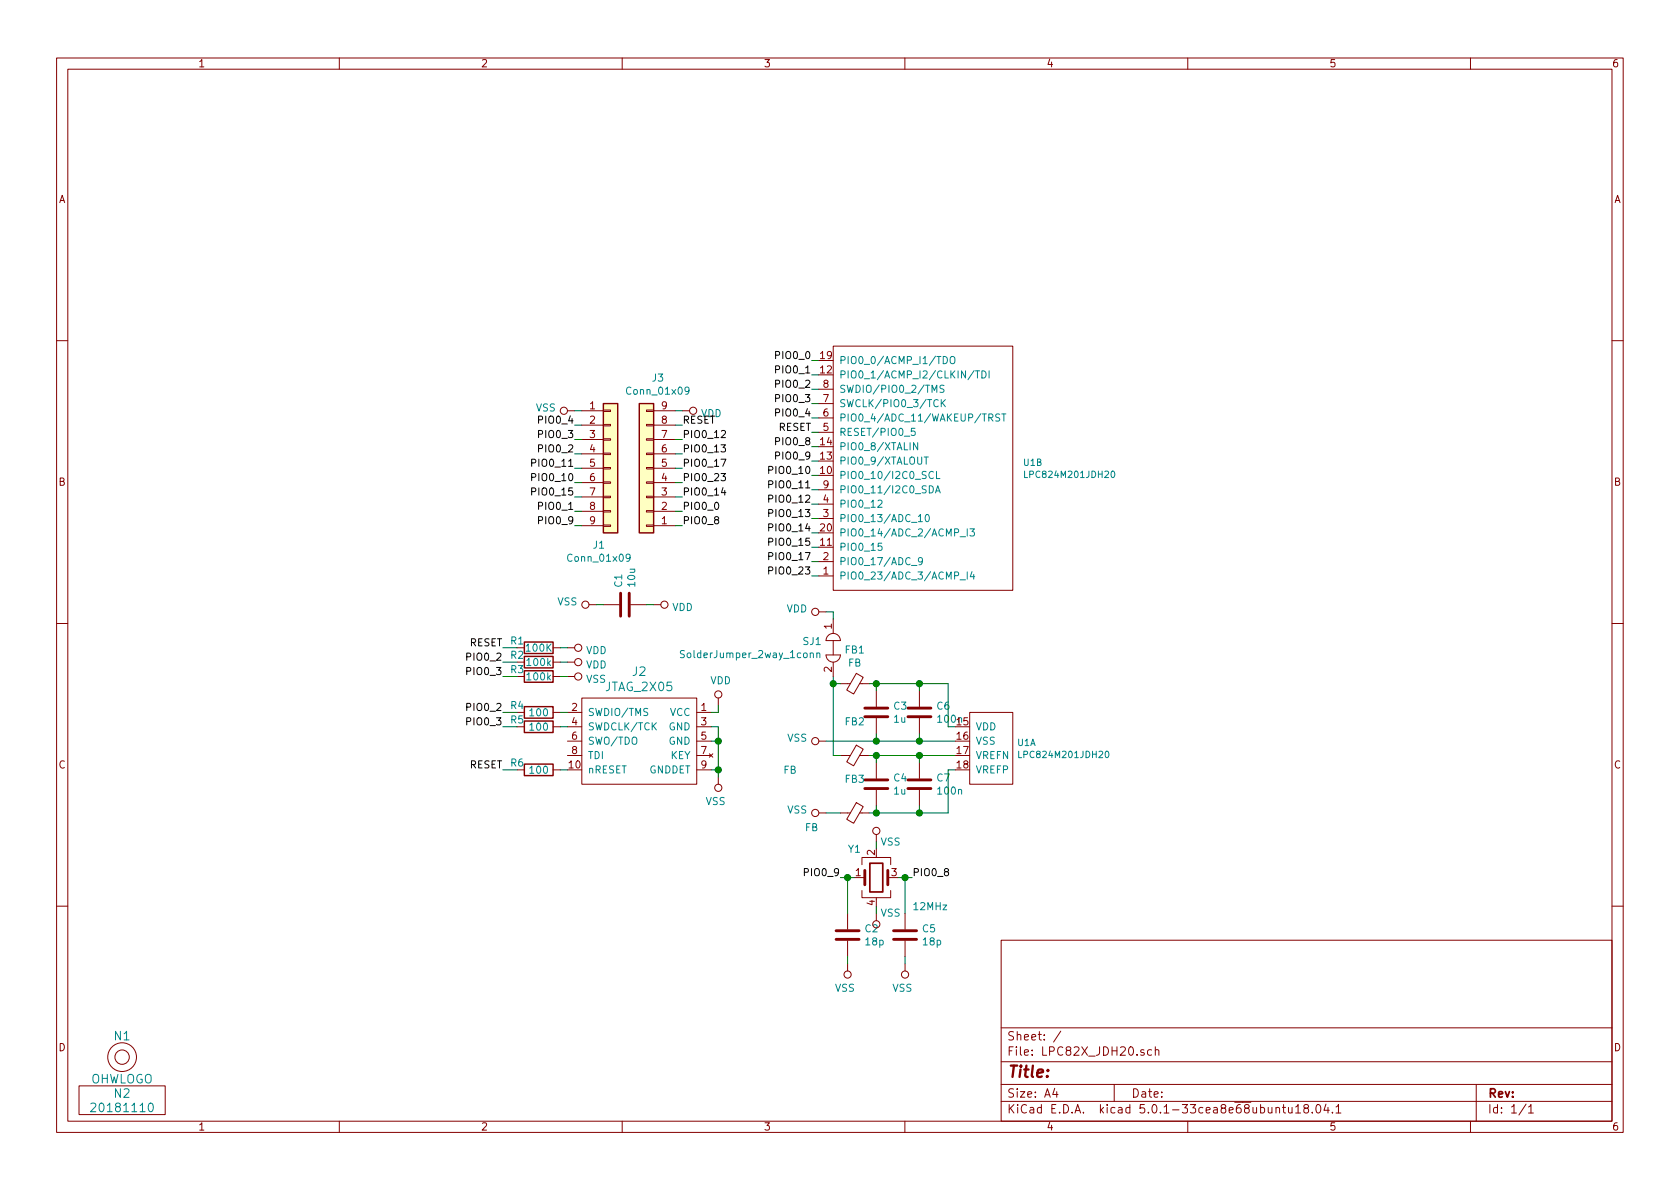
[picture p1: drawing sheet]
EESchema Schematic File Version 4
LIBS:LPC82X_JDH20-cache
EELAYER 26 0
EELAYER END
$Descr A4 11693 8268
encoding utf-8
Sheet 1 1
Title ""
Date ""
Rev ""
Comp ""
Comment1 ""
Comment2 ""
Comment3 ""
Comment4 ""
$EndDescr
$Comp
L SquantorLabels:VYYYYMMDD N2
U 1 1
P 850 7700
F 0 "N2" H 850 7800 60  0000 C CNN
F 1 "20181110" H 850 7700 60  0000 C CNN
F 2 "SquantorLabels:Label_version" H 850 7700 60  0001 C CNN
F 3 "" H 850 7700 60  0001 C CNN
	1    850  7700
	1    0    0    -1  
$EndComp
$Comp
L SquantorLabels:OHWLOGO N1
U 1 1
P 850 7350
F 0 "N1" H 850 7500 60  0000 C CNN
F 1 "OHWLOGO" H 850 7200 60  0000 C CNN
F 2 "Symbols:OSHW-Symbol_6.7x6mm_SilkScreen" H 850 7350 60  0001 C CNN
F 3 "" H 850 7350 60  0001 C CNN
	1    850  7350
	1    0    0    -1  
$EndComp
$Comp
L Device:C C7
U 1 1
P 6400 5450
F 0 "C7" H 6515 5496 50  0000 L CNN
F 1 "100n" H 6515 5405 50  0000 L CNN
F 2 "SquantorRcl:C_0402" H 6438 5300 50  0001 C CNN
F 3 "~" H 6400 5450 50  0001 C CNN
	1    6400 5450
	1    0    0    -1  
$EndComp
$Comp
L Device:C C4
U 1 1
P 6100 5450
F 0 "C4" H 6215 5496 50  0000 L CNN
F 1 "1u" H 6215 5405 50  0000 L CNN
F 2 "SquantorRcl:C_0603" H 6138 5300 50  0001 C CNN
F 3 "~" H 6100 5450 50  0001 C CNN
	1    6100 5450
	1    0    0    -1  
$EndComp
$Comp
L Device:Ferrite_Bead_Small FB2
U 1 1
P 5950 5250
F 0 "FB2" V 5713 5250 50  0000 C CNN
F 1 "FB" V 6050 4800 50  0000 C CNN
F 2 "SquantorRcl:C_0402" V 5880 5250 50  0001 C CNN
F 3 "~" H 5950 5250 50  0001 C CNN
	1    5950 5250
	0    1    1    0   
$EndComp
$Comp
L Device:Ferrite_Bead_Small FB3
U 1 1
P 5950 5650
F 0 "FB3" V 5713 5650 50  0000 C CNN
F 1 "FB" V 6050 5350 50  0000 C CNN
F 2 "SquantorRcl:C_0402" V 5880 5650 50  0001 C CNN
F 3 "~" H 5950 5650 50  0001 C CNN
	1    5950 5650
	0    1    1    0   
$EndComp
Wire Wire Line
	6050 5250 6100 5250
Wire Wire Line
	6650 5350 6600 5350
Wire Wire Line
	6600 5350 6600 5650
Wire Wire Line
	6600 5650 6400 5650
Wire Wire Line
	6100 5300 6100 5250
Connection ~ 6100 5250
Wire Wire Line
	6100 5250 6400 5250
Wire Wire Line
	6100 5600 6100 5650
Connection ~ 6100 5650
Wire Wire Line
	6100 5650 6050 5650
Wire Wire Line
	6400 5650 6400 5600
Connection ~ 6400 5650
Wire Wire Line
	6400 5650 6100 5650
Wire Wire Line
	6400 5300 6400 5250
Connection ~ 6400 5250
Wire Wire Line
	6400 5250 6650 5250
$Comp
L power:VSS #PWR0101
U 1 1
P 5750 5650
F 0 "#PWR0101" H 5750 5500 50  0001 C CNN
F 1 "VSS" V 5768 5778 50  0000 L CNN
F 2 "" H 5750 5650 50  0001 C CNN
F 3 "" H 5750 5650 50  0001 C CNN
	1    5750 5650
	0    -1   -1   0   
$EndComp
$Comp
L Device:C C6
U 1 1
P 6400 4950
F 0 "C6" H 6515 4996 50  0000 L CNN
F 1 "100n" H 6515 4905 50  0000 L CNN
F 2 "SquantorRcl:C_0402" H 6438 4800 50  0001 C CNN
F 3 "~" H 6400 4950 50  0001 C CNN
	1    6400 4950
	1    0    0    -1  
$EndComp
$Comp
L Device:C C3
U 1 1
P 6100 4950
F 0 "C3" H 6215 4996 50  0000 L CNN
F 1 "1u" H 6215 4905 50  0000 L CNN
F 2 "SquantorRcl:C_0603" H 6138 4800 50  0001 C CNN
F 3 "~" H 6100 4950 50  0001 C CNN
	1    6100 4950
	1    0    0    -1  
$EndComp
$Comp
L Device:Ferrite_Bead_Small FB1
U 1 1
P 5950 4750
F 0 "FB1" V 5713 4750 50  0000 C CNN
F 1 "FB" V 5804 4750 50  0000 C CNN
F 2 "SquantorRcl:C_0402" V 5880 4750 50  0001 C CNN
F 3 "~" H 5950 4750 50  0001 C CNN
	1    5950 4750
	0    1    1    0   
$EndComp
$Comp
L power:VSS #PWR0102
U 1 1
P 5750 5150
F 0 "#PWR0102" H 5750 5000 50  0001 C CNN
F 1 "VSS" V 5768 5278 50  0000 L CNN
F 2 "" H 5750 5150 50  0001 C CNN
F 3 "" H 5750 5150 50  0001 C CNN
	1    5750 5150
	0    -1   -1   0   
$EndComp
Wire Wire Line
	6650 5050 6600 5050
Wire Wire Line
	6600 5050 6600 4750
Wire Wire Line
	6600 4750 6400 4750
Wire Wire Line
	5850 4750 5800 4750
Wire Wire Line
	6100 4800 6100 4750
Connection ~ 6100 4750
Wire Wire Line
	6100 4750 6050 4750
Wire Wire Line
	6400 4800 6400 4750
Connection ~ 6400 4750
Wire Wire Line
	6400 4750 6100 4750
Wire Wire Line
	6650 5150 6400 5150
Wire Wire Line
	6100 5100 6100 5150
Connection ~ 6100 5150
Wire Wire Line
	6100 5150 5750 5150
Wire Wire Line
	6400 5100 6400 5150
Connection ~ 6400 5150
Wire Wire Line
	6400 5150 6100 5150
Wire Wire Line
	5850 5250 5800 5250
Wire Wire Line
	5850 5650 5750 5650
$Comp
L SquantorConnectors:JTAG_2X05 J2
U 1 1
P 4450 5150
F 0 "J2" H 4450 5637 60  0000 C CNN
F 1 "JTAG_2X05" H 4450 5531 60  0000 C CNN
F 2 "SquantorConnectors:Header-0127-2X05-H006" H 4450 5300 60  0001 C CNN
F 3 "" H 4450 5300 60  0001 C CNN
	1    4450 5150
	1    0    0    -1  
$EndComp
$Comp
L power:VSS #PWR0103
U 1 1
P 5000 5400
F 0 "#PWR0103" H 5000 5250 50  0001 C CNN
F 1 "VSS" H 5018 5573 50  0000 C CNN
F 2 "" H 5000 5400 50  0001 C CNN
F 3 "" H 5000 5400 50  0001 C CNN
	1    5000 5400
	-1   0    0    1   
$EndComp
$Comp
L power:VDD #PWR0104
U 1 1
P 5000 4900
F 0 "#PWR0104" H 5000 4750 50  0001 C CNN
F 1 "VDD" H 5017 5073 50  0000 C CNN
F 2 "" H 5000 4900 50  0001 C CNN
F 3 "" H 5000 4900 50  0001 C CNN
	1    5000 4900
	1    0    0    -1  
$EndComp
Wire Wire Line
	4950 5050 5000 5050
Wire Wire Line
	5000 5050 5000 5150
Wire Wire Line
	4950 5350 5000 5350
Connection ~ 5000 5350
Wire Wire Line
	5000 5350 5000 5400
Wire Wire Line
	4950 5150 5000 5150
Connection ~ 5000 5150
Wire Wire Line
	5000 5150 5000 5350
Wire Wire Line
	4950 4950 5000 4950
Wire Wire Line
	5000 4950 5000 4900
$Comp
L Device:R R4
U 1 1
P 3750 4950
F 0 "R4" V 3700 4800 50  0000 C CNN
F 1 "100" V 3750 4950 50  0000 C CNN
F 2 "SquantorRcl:R_0402_hand" V 3680 4950 50  0001 C CNN
F 3 "~" H 3750 4950 50  0001 C CNN
	1    3750 4950
	0    1    1    0   
$EndComp
$Comp
L Device:R R5
U 1 1
P 3750 5050
F 0 "R5" V 3700 4900 50  0000 C CNN
F 1 "100" V 3750 5050 50  0000 C CNN
F 2 "SquantorRcl:R_0402_hand" V 3680 5050 50  0001 C CNN
F 3 "~" H 3750 5050 50  0001 C CNN
	1    3750 5050
	0    1    1    0   
$EndComp
Wire Wire Line
	3950 4950 3900 4950
Wire Wire Line
	3900 5050 3950 5050
Wire Wire Line
	3600 5050 3500 5050
Wire Wire Line
	3600 4950 3500 4950
Text Label 3500 4950 2    50   ~ 0
PIO0_2
Text Label 3500 5050 2    50   ~ 0
PIO0_3
$Comp
L Device:R R6
U 1 1
P 3750 5350
F 0 "R6" V 3700 5200 50  0000 C CNN
F 1 "100" V 3750 5350 50  0000 C CNN
F 2 "SquantorRcl:R_0402_hand" V 3680 5350 50  0001 C CNN
F 3 "~" H 3750 5350 50  0001 C CNN
	1    3750 5350
	0    1    1    0   
$EndComp
Wire Wire Line
	3950 5350 3900 5350
Wire Wire Line
	3600 5350 3500 5350
Text Label 3500 5350 2    50   ~ 0
RESET
Text Label 5650 3000 2    50   ~ 0
RESET
Wire Wire Line
	5700 3000 5650 3000
Wire Wire Line
	5700 2800 5650 2800
Wire Wire Line
	5700 2700 5650 2700
Text Label 5650 3500 2    50   ~ 0
PIO0_12
Wire Wire Line
	5700 3500 5650 3500
Wire Wire Line
	5700 2500 5650 2500
Wire Wire Line
	5700 2600 5650 2600
Wire Wire Line
	5700 2900 5650 2900
Wire Wire Line
	5700 3100 5650 3100
Wire Wire Line
	5650 3200 5700 3200
Wire Wire Line
	5700 3300 5650 3300
Wire Wire Line
	5700 3400 5650 3400
Wire Wire Line
	5700 3600 5650 3600
Wire Wire Line
	5700 3700 5650 3700
Wire Wire Line
	5700 3800 5650 3800
Wire Wire Line
	5700 3900 5650 3900
Wire Wire Line
	5700 4000 5650 4000
Text Label 5650 2500 2    50   ~ 0
PIO0_0
Text Label 5650 2600 2    50   ~ 0
PIO0_1
Text Label 5650 2900 2    50   ~ 0
PIO0_4
Text Label 5650 2700 2    50   ~ 0
PIO0_2
Text Label 5650 2800 2    50   ~ 0
PIO0_3
Text Label 5650 3100 2    50   ~ 0
PIO0_8
Text Label 5650 3200 2    50   ~ 0
PIO0_9
Text Label 5650 3300 2    50   ~ 0
PIO0_10
Text Label 5650 3400 2    50   ~ 0
PIO0_11
Text Label 5650 3600 2    50   ~ 0
PIO0_13
Text Label 5650 3700 2    50   ~ 0
PIO0_14
Text Label 5650 3800 2    50   ~ 0
PIO0_15
Text Label 5650 3900 2    50   ~ 0
PIO0_17
Text Label 5650 4000 2    50   ~ 0
PIO0_23
$Comp
L Device:C C5
U 1 1
P 6300 6500
F 0 "C5" H 6415 6546 50  0000 L CNN
F 1 "18p" H 6415 6455 50  0000 L CNN
F 2 "SquantorRcl:C_0402" H 6338 6350 50  0001 C CNN
F 3 "~" H 6300 6500 50  0001 C CNN
	1    6300 6500
	1    0    0    -1  
$EndComp
$Comp
L Device:C C2
U 1 1
P 5900 6500
F 0 "C2" H 6015 6546 50  0000 L CNN
F 1 "18p" H 6015 6455 50  0000 L CNN
F 2 "SquantorRcl:C_0402" H 5938 6350 50  0001 C CNN
F 3 "~" H 5900 6500 50  0001 C CNN
	1    5900 6500
	1    0    0    -1  
$EndComp
$Comp
L power:VSS #PWR0105
U 1 1
P 5900 6700
F 0 "#PWR0105" H 5900 6550 50  0001 C CNN
F 1 "VSS" H 5918 6873 50  0000 C CNN
F 2 "" H 5900 6700 50  0001 C CNN
F 3 "" H 5900 6700 50  0001 C CNN
	1    5900 6700
	-1   0    0    1   
$EndComp
$Comp
L power:VSS #PWR0106
U 1 1
P 6300 6700
F 0 "#PWR0106" H 6300 6550 50  0001 C CNN
F 1 "VSS" H 6318 6873 50  0000 C CNN
F 2 "" H 6300 6700 50  0001 C CNN
F 3 "" H 6300 6700 50  0001 C CNN
	1    6300 6700
	-1   0    0    1   
$EndComp
Wire Wire Line
	5900 6650 5900 6700
Wire Wire Line
	6300 6650 6300 6700
Wire Wire Line
	5950 6100 5900 6100
Wire Wire Line
	5900 6100 5900 6350
Wire Wire Line
	6250 6100 6300 6100
Wire Wire Line
	6300 6100 6300 6350
Wire Wire Line
	5900 6100 5850 6100
Connection ~ 5900 6100
Wire Wire Line
	6300 6100 6350 6100
Connection ~ 6300 6100
$Comp
L power:VSS #PWR0107
U 1 1
P 6100 6350
F 0 "#PWR0107" H 6100 6200 50  0001 C CNN
F 1 "VSS" H 6000 6350 50  0000 C CNN
F 2 "" H 6100 6350 50  0001 C CNN
F 3 "" H 6100 6350 50  0001 C CNN
	1    6100 6350
	-1   0    0    1   
$EndComp
$Comp
L power:VSS #PWR0108
U 1 1
P 6100 5850
F 0 "#PWR0108" H 6100 5700 50  0001 C CNN
F 1 "VSS" H 6200 5850 50  0000 C CNN
F 2 "" H 6100 5850 50  0001 C CNN
F 3 "" H 6100 5850 50  0001 C CNN
	1    6100 5850
	1    0    0    -1  
$EndComp
Wire Wire Line
	6100 5900 6100 5850
Wire Wire Line
	6100 6350 6100 6300
$Comp
L Device:R R3
U 1 1
P 3750 4700
F 0 "R3" V 3700 4550 50  0000 C CNN
F 1 "100k" V 3750 4700 50  0000 C CNN
F 2 "SquantorRcl:R_0402_hand" V 3680 4700 50  0001 C CNN
F 3 "~" H 3750 4700 50  0001 C CNN
	1    3750 4700
	0    1    1    0   
$EndComp
$Comp
L Device:R R2
U 1 1
P 3750 4600
F 0 "R2" V 3700 4450 50  0000 C CNN
F 1 "100k" V 3750 4600 50  0000 C CNN
F 2 "SquantorRcl:R_0402_hand" V 3680 4600 50  0001 C CNN
F 3 "~" H 3750 4600 50  0001 C CNN
	1    3750 4600
	0    1    1    0   
$EndComp
$Comp
L power:VSS #PWR0109
U 1 1
P 3950 4700
F 0 "#PWR0109" H 3950 4550 50  0001 C CNN
F 1 "VSS" V 3967 4828 50  0000 L CNN
F 2 "" H 3950 4700 50  0001 C CNN
F 3 "" H 3950 4700 50  0001 C CNN
	1    3950 4700
	0    1    1    0   
$EndComp
$Comp
L power:VDD #PWR0110
U 1 1
P 3950 4600
F 0 "#PWR0110" H 3950 4450 50  0001 C CNN
F 1 "VDD" V 3967 4728 50  0000 L CNN
F 2 "" H 3950 4600 50  0001 C CNN
F 3 "" H 3950 4600 50  0001 C CNN
	1    3950 4600
	0    1    1    0   
$EndComp
Wire Wire Line
	3950 4700 3900 4700
Wire Wire Line
	3900 4600 3950 4600
Text Label 3500 4700 2    50   ~ 0
PIO0_3
Text Label 3500 4600 2    50   ~ 0
PIO0_2
Wire Wire Line
	3600 4700 3500 4700
Wire Wire Line
	3600 4600 3500 4600
$Comp
L Device:Crystal_GND24 Y1
U 1 1
P 6100 6100
F 0 "Y1" H 5900 6300 50  0000 L CNN
F 1 "12MHz" H 6350 5900 50  0000 L CNN
F 2 "SquantorCrystal:Crystal_3225_4" H 6100 6100 50  0001 C CNN
F 3 "~" H 6100 6100 50  0001 C CNN
	1    6100 6100
	1    0    0    -1  
$EndComp
$Comp
L Device:C C1
U 1 1
P 4350 4200
F 0 "C1" H 4465 4246 50  0000 L CNN
F 1 "10u" H 4465 4155 50  0000 L CNN
F 2 "SquantorRcl:C_0805" H 4388 4050 50  0001 C CNN
F 3 "~" H 4350 4200 50  0001 C CNN
	1    4350 4200
	0    -1   -1   0   
$EndComp
$Comp
L power:VSS #PWR0111
U 1 1
P 4150 4200
F 0 "#PWR0111" H 4150 4050 50  0001 C CNN
F 1 "VSS" V 4167 4328 50  0000 L CNN
F 2 "" H 4150 4200 50  0001 C CNN
F 3 "" H 4150 4200 50  0001 C CNN
	1    4150 4200
	0    -1   -1   0   
$EndComp
$Comp
L power:VDD #PWR0112
U 1 1
P 4550 4200
F 0 "#PWR0112" H 4550 4050 50  0001 C CNN
F 1 "VDD" V 4567 4328 50  0000 L CNN
F 2 "" H 4550 4200 50  0001 C CNN
F 3 "" H 4550 4200 50  0001 C CNN
	1    4550 4200
	0    1    1    0   
$EndComp
Wire Wire Line
	4150 4200 4200 4200
Wire Wire Line
	4500 4200 4550 4200
Text Label 5850 6100 2    50   ~ 0
PIO0_9
Text Label 6350 6100 0    50   ~ 0
PIO0_8
$Comp
L Device:R R1
U 1 1
P 3750 4500
F 0 "R1" V 3700 4350 50  0000 C CNN
F 1 "100K" V 3750 4500 50  0000 C CNN
F 2 "SquantorRcl:R_0402_hand" V 3680 4500 50  0001 C CNN
F 3 "~" H 3750 4500 50  0001 C CNN
	1    3750 4500
	0    1    1    0   
$EndComp
Text Label 3500 4500 2    50   ~ 0
RESET
$Comp
L power:VDD #PWR0113
U 1 1
P 3950 4500
F 0 "#PWR0113" H 3950 4350 50  0001 C CNN
F 1 "VDD" V 3967 4628 50  0000 L CNN
F 2 "" H 3950 4500 50  0001 C CNN
F 3 "" H 3950 4500 50  0001 C CNN
	1    3950 4500
	0    1    1    0   
$EndComp
Wire Wire Line
	3500 4500 3600 4500
Wire Wire Line
	3900 4500 3950 4500
$Comp
L power:VDD #PWR0114
U 1 1
P 5750 4250
F 0 "#PWR0114" H 5750 4100 50  0001 C CNN
F 1 "VDD" V 5768 4377 50  0000 L CNN
F 2 "" H 5750 4250 50  0001 C CNN
F 3 "" H 5750 4250 50  0001 C CNN
	1    5750 4250
	0    -1   -1   0   
$EndComp
Wire Wire Line
	5800 5250 5800 4750
Connection ~ 5800 4750
Wire Wire Line
	5800 4750 5800 4700
$Comp
L SquantorSpecial:SolderJumper_2way_1conn SJ1
U 1 1
P 5800 4500
F 0 "SJ1" V 5754 4423 50  0000 R CNN
F 1 "SolderJumper_2way_1conn" V 5845 4423 50  0000 R CNN
F 2 "SquantorSpecial:solder_jumper_2way_conn" H 5800 4500 50  0001 C CNN
F 3 "" H 5800 4500 50  0001 C CNN
	1    5800 4500
	0    1    1    0   
$EndComp
Wire Wire Line
	5800 4300 5800 4250
Wire Wire Line
	5800 4250 5750 4250
$Comp
L power:VSS #PWR0115
U 1 1
P 4000 2850
F 0 "#PWR0115" H 4000 2700 50  0001 C CNN
F 1 "VSS" V 4017 2978 50  0000 L CNN
F 2 "" H 4000 2850 50  0001 C CNN
F 3 "" H 4000 2850 50  0001 C CNN
	1    4000 2850
	0    -1   -1   0   
$EndComp
$Comp
L power:VDD #PWR0116
U 1 1
P 4750 2850
F 0 "#PWR0116" H 4750 2700 50  0001 C CNN
F 1 "VDD" V 4767 2978 50  0000 L CNN
F 2 "" H 4750 2850 50  0001 C CNN
F 3 "" H 4750 2850 50  0001 C CNN
	1    4750 2850
	0    1    1    0   
$EndComp
Wire Wire Line
	4000 2850 4050 2850
Wire Wire Line
	4750 2850 4700 2850
Text Label 4000 2950 2    50   ~ 0
PIO0_4
Text Label 4000 3050 2    50   ~ 0
PIO0_3
Text Label 4000 3150 2    50   ~ 0
PIO0_2
Text Label 4000 3250 2    50   ~ 0
PIO0_11
Text Label 4000 3350 2    50   ~ 0
PIO0_10
Text Label 4000 3450 2    50   ~ 0
PIO0_15
Text Label 4000 3550 2    50   ~ 0
PIO0_1
Text Label 4000 3650 2    50   ~ 0
PIO0_9
Text Label 4750 3650 0    50   ~ 0
PIO0_8
$Comp
L Connector_Generic:Conn_01x09 J1
U 1 1
P 4250 3250
F 0 "J1" H 4169 2717 50  0000 C CNN
F 1 "Conn_01x09" H 4169 2626 50  0000 C CNN
F 2 "SquantorConnectors:Header-0254-1X09-H010" H 4250 3250 50  0001 C CNN
F 3 "~" H 4250 3250 50  0001 C CNN
	1    4250 3250
	1    0    0    -1  
$EndComp
$Comp
L Connector_Generic:Conn_01x09 J3
U 1 1
P 4500 3250
F 0 "J3" H 4420 2625 50  0000 C CNN
F 1 "Conn_01x09" H 4420 2716 50  0000 C CNN
F 2 "SquantorConnectors:Header-0254-1X09-H010" H 4500 3250 50  0001 C CNN
F 3 "~" H 4500 3250 50  0001 C CNN
	1    4500 3250
	-1   0    0    1   
$EndComp
Text Label 4750 3550 0    50   ~ 0
PIO0_0
Text Label 4750 3450 0    50   ~ 0
PIO0_14
Text Label 4750 3350 0    50   ~ 0
PIO0_23
Text Label 4750 3250 0    50   ~ 0
PIO0_17
Text Label 4750 3150 0    50   ~ 0
PIO0_13
Text Label 4750 3050 0    50   ~ 0
PIO0_12
Text Label 4750 2950 0    50   ~ 0
RESET
Wire Wire Line
	4000 2950 4050 2950
Wire Wire Line
	4000 3050 4050 3050
Wire Wire Line
	4050 3150 4000 3150
Wire Wire Line
	4000 3250 4050 3250
Wire Wire Line
	4050 3350 4000 3350
Wire Wire Line
	4000 3450 4050 3450
Wire Wire Line
	4050 3550 4000 3550
Wire Wire Line
	4000 3650 4050 3650
Wire Wire Line
	4700 3650 4750 3650
Wire Wire Line
	4750 3550 4700 3550
Wire Wire Line
	4700 3450 4750 3450
Wire Wire Line
	4750 3350 4700 3350
Wire Wire Line
	4700 3250 4750 3250
Wire Wire Line
	4750 3150 4700 3150
Wire Wire Line
	4700 3050 4750 3050
Wire Wire Line
	4750 2950 4700 2950
$Comp
L SquantorNxp:LPC824M201JDH20 U1
U 2 1
P 6400 3100
F 0 "U1" H 7119 2992 45  0000 L CNN
F 1 "LPC824M201JDH20" H 7119 2908 45  0000 L CNN
F 2 "SquantorIC:SOT360" H 6680 2750 20  0001 C CNN
F 3 "" H 6650 2600 60  0000 C CNN
	2    6400 3100
	1    0    0    -1  
$EndComp
$Comp
L SquantorNxp:LPC824M201JDH20 U1
U 1 1
P 6900 5200
F 0 "U1" H 7078 5242 45  0000 L CNN
F 1 "LPC824M201JDH20" H 7078 5158 45  0000 L CNN
F 2 "SquantorIC:SOT360" H 7180 4850 20  0001 C CNN
F 3 "" H 7150 4700 60  0000 C CNN
	1    6900 5200
	1    0    0    -1  
$EndComp
$EndSCHEMATC
